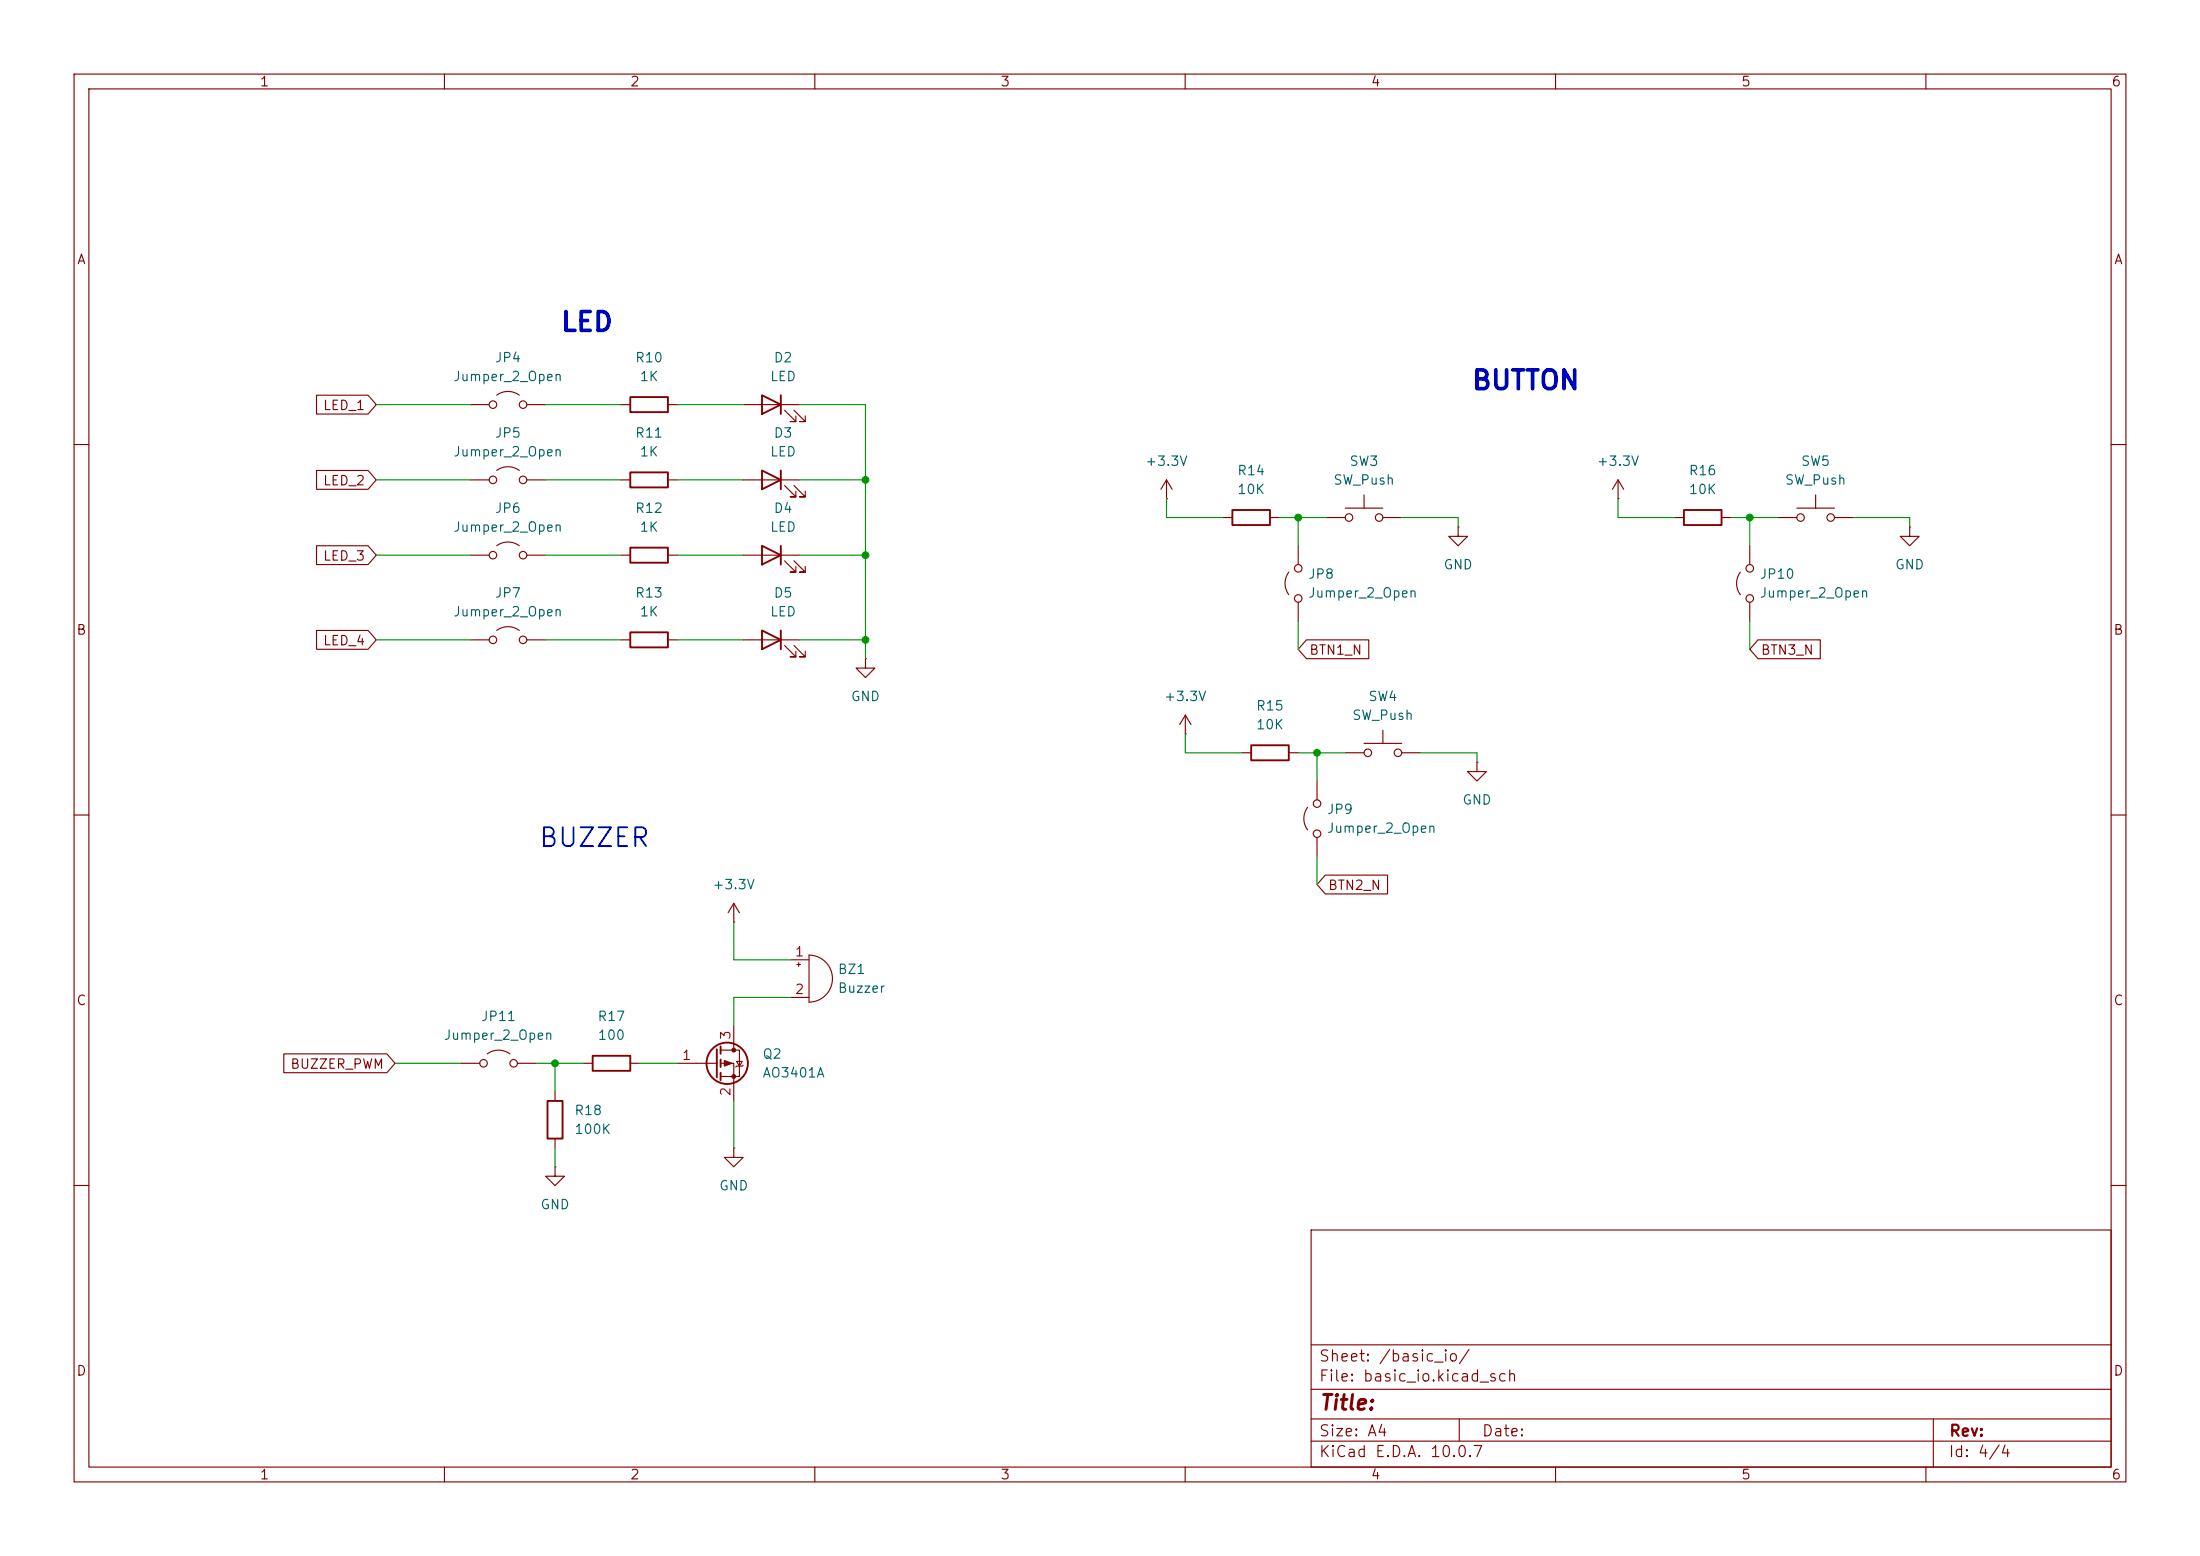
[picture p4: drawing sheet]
<svg xmlns="http://www.w3.org/2000/svg" width="297mm" height="210mm" viewBox="0 0 297 210" stroke-linecap="round" stroke-linejoin="round" font-family="sans-serif">
<g fill="none" stroke="#840000" stroke-width=".15">
<path d="M10 10h277v190h-277zM12 12h273v186h-273zM60 10v2M110 10v2M160 10v2M210 10v2M260 10v2M42.7 53.3h7l1.1 1.3-1.1 1.3h-7zM63.5 54.6h2.5M67.1 53.3a2.54 2.54 0 0 1 3 0M71.1 54.6h2.6M83.8 54.6h1.3"/>
<path d="M90.2 54.6h1.2M100.3 54.6h7.6M105.9 55.4l1.5 1.5h-.7h.7v-.8M107.2 55.4l1.5 1.5h-.8h.8v-.8M10 60h2M42.7 63.5h7l1.1 1.3-1.1 1.2h-7zM42.7 73.7h7l1.1 1.2-1.1 1.3h-7zM63.5 74.9h2.5M63.5 64.8h2.5M67.1 73.7a2.54 2.54 0 0 1 3 0M67.1 63.5a2.54 2.54 0 0 1 3 0M71.1 74.9h2.6"/>
<path d="M71.1 64.8h2.6M83.8 74.9h1.3M83.8 64.8h1.3M90.2 74.9h1.2M90.2 64.8h1.2M100.3 74.9h7.6M100.3 64.8h7.6M105.9 75.7l1.5 1.5h-.7h.7v-.7M105.9 65.5l1.5 1.6h-.7h.7v-.8M107.2 75.7l1.5 1.5h-.8h.8v-.7M107.2 65.5l1.5 1.6h-.8h.8v-.8M157.5 67.3h.1"/>
<path d="M157.5 64.8l-.8 1.2M157.5 64.8l.7 1.2M157.5 64.8v2.5M165.1 69.9h1.3M171.4 69.9h1.3M174 77.2a2.54 2.54 0 0 0 0 3.1M175.3 73.7v2.5M179.1 69.9h2.5M181.6 68.6h5.1M184.1 66.8v1.8M186.7 69.9h2.5M196.8 71.1v1.3h1.3l-1.3 1.3-1.2-1.3h1.2"/>
<path d="M196.8 71.1h.1M218.4 67.3h.1M218.4 64.8l-.7 1.2M218.4 64.8l.8 1.2M218.4 64.8v2.5M226.1 69.9h1.2M232.4 69.9h1.3M234.9 77.2a2.54 2.54 0 0 0 0 3.1M236.2 73.7v2.5M240 69.9h2.6M242.6 68.6h5M245.1 66.8v1.8"/>
<path d="M247.6 69.9h2.6M257.8 71.1v1.3h1.3l-1.3 1.3-1.3-1.3h1.3M257.8 71.1h.1M285 60h2M42.7 85.1h7l1.1 1.3-1.1 1.2h-7zM63.5 86.4h2.5M67.1 85.1a2.54 2.54 0 0 1 3 0M71.1 86.4h2.6M83.8 86.4h1.3M90.2 86.4h1.2M100.3 86.4h7.6M105.9 87.1l1.5 1.5h-.7h.7v-.7"/>
<path d="M107.2 87.1l1.5 1.5h-.8h.8v-.7M116.8 88.9v1.3h1.3l-1.3 1.2-1.2-1.2h1.2M116.8 88.9h.1M160 99.1h.1M160 96.5v2.6M160 96.5l-.7 1.3M160 96.5l.8 1.3M175.3 81.3v2.5M176.4 86.4h8.4v2.5h-8.4l-1.1-1.3zM186.7 98.6v1.7M236.2 81.3v2.5M237.3 86.4h8.4v2.5h-8.4l-1.1-1.3z"/>
<path d="M10 110h2M167.6 101.6h1.3M174 101.6h1.3M176.5 109a2.54 2.54 0 0 0 0 3M177.8 105.4v2.6M177.8 113v2.6M178.9 118.1h8.4v2.6h-8.4l-1.1-1.3zM181.6 101.6h2.5M184.1 100.3h5.1M189.2 101.6h2.6M199.4 102.9v1.2h1.3l-1.3 1.3-1.3-1.3h1.3M199.4 102.9h.1"/>
<path d="M285 110h2M99.1 124.5h.1M99.1 121.9v2.6M99.1 138.4v3.3M99.1 121.9l-.8 1.3M99.1 121.9l.7 1.3M106.7 129.5h2.5M106.7 134.6h2.5M107.6 130.2h.5M107.8 129.9v.5M109.2 128.9a3.2 3.2 0 0 1 3.2 3.2 3.2 3.2 0 0 1-3.2 3.2zM38.3 142.2h13.9l1.1 1.3-1.1 1.3h-13.9z"/>
<path d="M62.2 143.5h2.6M65.8 142.2a2.54 2.54 0 0 1 3 0M69.8 143.5h2.6M74.9 157.5v1.3h1.3l-1.3 1.2-1.2-1.2h1.2M74.9 157.5h.1M74.9 147.3v1.3M74.9 153.7v1.2M78.7 143.5h1.3M85.1 143.5h1.3M91.4 143.5h5.4M97.3 141.7h2.5v3.6h-2.5M97.3 143.5h1.8v5.1"/>
<path d="M99.1 154.9v1.3h1.2l-1.2 1.3-1.3-1.3h1.3M99.1 154.9h.1M99.4 143.3h.8l-.4 .6zM100.3 143.8l-.1 .1h-.8l-.1 .1M10 160h2M177 166h108v32h-108zM285 160h2M60 198v2M110 198v2M160 198v2M177 194.5h108M177 191.5h108"/>
<path d="M177 187.5h108M177 181.5h108M197 191.5v3M210 198v2M260 198v2M261 191.5v6.5"/>
<circle cx="66.5" cy="54.6" r=".51"/>
<circle cx="70.6" cy="54.6" r=".51"/>
<circle cx="66.5" cy="64.8" r=".51"/>
<circle cx="66.5" cy="74.9" r=".51"/>
<circle cx="70.6" cy="64.8" r=".51"/>
<circle cx="70.6" cy="74.9" r=".51"/>
<circle cx="175.3" cy="76.7" r=".51"/>
<circle cx="182.1" cy="69.9" r=".51"/>
<circle cx="186.2" cy="69.9" r=".51"/>
<circle cx="236.2" cy="76.7" r=".51"/>
<circle cx="243.1" cy="69.9" r=".51"/>
<circle cx="247.1" cy="69.9" r=".51"/>
<circle cx="66.5" cy="86.4" r=".51"/>
<circle cx="70.6" cy="86.4" r=".51"/>
<circle cx="175.3" cy="80.8" r=".51"/>
<circle cx="236.2" cy="80.8" r=".51"/>
<circle cx="177.8" cy="108.5" r=".51"/>
<circle cx="177.8" cy="112.5" r=".51"/>
<circle cx="184.7" cy="101.6" r=".51"/>
<circle cx="188.7" cy="101.6" r=".51"/>
<circle cx="65.3" cy="143.5" r=".51"/>
<circle cx="69.3" cy="143.5" r=".51"/>
</g>
<g fill="none" stroke="#840000" stroke-width=".25">
<path d="M85.1 53.6h5.1v2h-5.1zM102.9 53.3l2.5 1.3-2.5 1.3zM105.4 53.3v2.6M85.1 63.8h5.1v2h-5.1zM85.1 73.9h5.1v2h-5.1zM102.9 73.7l2.5 1.2-2.5 1.3zM102.9 63.5l2.5 1.3-2.5 1.2zM105.4 63.5v2.5M105.4 73.7v2.5M166.4 68.8h5v2.1h-5zM227.3 68.8h5.1v2.1h-5.1zM85.1 85.3h5.1v2.1h-5.1z"/>
<path d="M102.9 85.1l2.5 1.3-2.5 1.2zM105.4 85.1v2.5M168.9 100.6h5.1v2h-5.1zM73.9 148.6h2v5.1h-2zM80 142.5h5.1v2h-5.1zM96.8 141.6v3.8M97.3 141.2v1M97.3 143v1M97.3 144.8v1"/>
<circle cx="98.2" cy="143.5" r="2.79"/>
</g>
<g fill="#840000" stroke="#840000" stroke-width=".15">
<path d="M97.8 143.1l1 .4-1 .4z"/>
<circle cx="99.1" cy="141.7" r=".25"/>
<circle cx="99.1" cy="145.3" r=".25"/>
</g>
<g fill="none" stroke="#009600" stroke-width=".15">
<path d="M50.8 54.6h12.7M73.7 54.6h10.1M91.4 54.6h8.9M107.9 54.6h8.9v34.3M50.8 64.8h12.7M50.8 74.9h12.7M73.7 64.8h10.1M73.7 74.9h10.1M91.4 64.8h8.9M91.4 74.9h8.9M107.9 64.8h8.9M107.9 74.9h8.9"/>
<path d="M157.5 67.3v2.6h7.6M172.7 69.9h6.4M175.3 69.9v3.8M189.2 69.9h7.6v1.2M218.4 67.3v2.6h7.7M233.7 69.9h6.3M236.2 69.9v3.8M250.2 69.9h7.6v1.2M50.8 86.4h12.7M73.7 86.4h10.1M91.4 86.4h8.9M107.9 86.4h8.9"/>
<path d="M160 99.1v2.5h7.6M175.3 83.8v3.8M236.2 83.8v3.8M175.3 101.6h6.3M177.8 101.6v3.8M177.8 115.6v3.8M191.8 101.6h7.6v1.3M99.1 124.5v5h7.6M106.7 134.6h-7.6v3.8M53.3 143.5h8.9M72.4 143.5h6.3M74.9 143.5v3.8"/>
<path d="M74.9 154.9v2.6M86.4 143.5h5M99.1 148.6v6.3"/>
</g>
<g fill="#009600" stroke="#009600" stroke-width=".14">
<circle cx="74.9" cy="143.5" r=".46"/>
<circle cx="177.8" cy="101.6" r=".46"/>
<circle cx="175.3" cy="69.9" r=".46"/>
<circle cx="236.2" cy="69.9" r=".46"/>
<circle cx="116.8" cy="86.4" r=".46"/>
<circle cx="116.8" cy="74.9" r=".46"/>
<circle cx="116.8" cy="64.8" r=".46"/>
</g>
<g font-size="2.5" fill="#0000c2">
<text x="75.5" y="45.4">LED</text>
<text x="198.5" y="53.2">BUTTON</text>
<text x="72.6" y="115">BUZZER</text>
</g>
<text font-size="2" fill="#840000" x="178" y="190.8">Title:</text>
<g font-size="1.5" fill="#840000">
<text x="178" y="184.1">Sheet: /basic_io/</text>
<text x="178" y="186.8">File: basic_io.kicad_sch</text>
<text x="178" y="197">KiCad E.D.A. 10.0.7</text>
<text x="178" y="194.2">Size: A4</text>
<text x="200" y="194.2">Date:</text>
<text x="263" y="197">Id: 4/4</text>
<text x="263" y="194.2">Rev:</text>
</g>
<g font-size="1.3" fill="#840000">
<text x="35" y="12">1</text>
<text x="85" y="12">2</text>
<text x="135" y="12">3</text>
<text x="185" y="12">4</text>
<text x="235" y="12">5</text>
<text x="285" y="12">6</text>
<text x="10.3" y="36">A</text>
<text x="285.3" y="36">A</text>
<text x="43.5" y="55.7">LED_1</text>
<text x="43.5" y="65.8">LED_2</text>
<text x="43.5" y="76">LED_3</text>
<text x="10.2" y="86">B</text>
<text x="43.5" y="87.4">LED_4</text>
<text x="176.7" y="88.7">BTN1_N</text>
<text x="237.6" y="88.7">BTN3_N</text>
<text x="285.2" y="86">B</text>
<text x="179.2" y="120.4">BTN2_N</text>
<text x="10.2" y="136">C</text>
<text x="285.2" y="136">C</text>
<text x="39.1" y="144.6">BUZZER_PWM</text>
<text x="10.2" y="186">D</text>
<text x="285.2" y="186">D</text>
<text x="35" y="200">1</text>
<text x="85" y="200">2</text>
<text x="135" y="200">3</text>
<text x="185" y="200">4</text>
<text x="235" y="200">5</text>
<text x="285" y="200">6</text>
</g>
<g font-size="1.3" fill="#006464">
<text x="61.1" y="51.8">Jumper_2_Open</text>
<text x="66.7" y="49.2">JP4</text>
<text x="85.7" y="49.2">R10</text>
<text x="86.3" y="51.8">1K</text>
<text x="103.9" y="51.8">LED</text>
<text x="104.4" y="49.2">D2</text>
<text x="66.7" y="59.4">JP5</text>
<text x="85.7" y="59.4">R11</text>
<text x="104.4" y="59.4">D3</text>
<text x="61.1" y="61.9">Jumper_2_Open</text>
<text x="86.3" y="61.9">1K</text>
<text x="103.9" y="61.9">LED</text>
<text x="154.5" y="63.2">+3.3V</text>
<text x="166.9" y="64.5">R14</text>
<text x="179.9" y="65.7">SW_Push</text>
<text x="182.1" y="63.2">SW3</text>
<text x="215.5" y="63.2">+3.3V</text>
<text x="227.9" y="64.5">R16</text>
<text x="240.9" y="65.7">SW_Push</text>
<text x="243" y="63.2">SW5</text>
<text x="66.7" y="69.5">JP6</text>
<text x="85.7" y="69.5">R12</text>
<text x="104.4" y="69.5">D4</text>
<text x="166.9" y="67">10K</text>
<text x="227.9" y="67">10K</text>
<text x="61.1" y="72.1">Jumper_2_Open</text>
<text x="86.3" y="72.1">1K</text>
<text x="103.9" y="72.1">LED</text>
<text x="194.8" y="77.2">GND</text>
<text x="255.7" y="77.2">GND</text>
<text x="61.1" y="83.5">Jumper_2_Open</text>
<text x="66.7" y="81">JP7</text>
<text x="85.7" y="81">R13</text>
<text x="86.3" y="83.5">1K</text>
<text x="103.9" y="83.5">LED</text>
<text x="104.4" y="81">D5</text>
<text x="176.5" y="78.4">JP8</text>
<text x="176.5" y="81">Jumper_2_Open</text>
<text x="237.5" y="78.4">JP10</text>
<text x="237.5" y="81">Jumper_2_Open</text>
<text x="114.8" y="94.9">GND</text>
<text x="157.1" y="94.9">+3.3V</text>
<text x="184.6" y="94.9">SW4</text>
<text x="169.5" y="96.2">R15</text>
<text x="169.5" y="98.8">10K</text>
<text x="182.5" y="97.5">SW_Push</text>
<text x="179.1" y="110.2">JP9</text>
<text x="179.1" y="112.7">Jumper_2_Open</text>
<text x="197.3" y="108.9">GND</text>
<text x="96.1" y="120.3">+3.3V</text>
<text x="113" y="131.8">BZ1</text>
<text x="113" y="134.3">Buzzer</text>
<text x="59.8" y="140.7">Jumper_2_Open</text>
<text x="64.9" y="138.1">JP11</text>
<text x="80.6" y="138.1">R17</text>
<text x="80.6" y="140.7">100</text>
<text x="102.9" y="143.2">Q2</text>
<text x="102.9" y="145.7">AO3401A</text>
<text x="77.5" y="150.8">R18</text>
<text x="77.5" y="153.4">100K</text>
<text x="97" y="161">GND</text>
<text x="72.9" y="163.5">GND</text>
</g>
<g font-size="1.3" fill="#a90000">
<text x="107.2" y="129.4">1</text>
<text x="107.2" y="134.5">2</text>
<text x="92" y="143.4">1</text>
<text x="98.9" y="140.4" transform="rotate(-90 98.9 140.4)">3</text>
<text x="98.9" y="148.1" transform="rotate(-90 98.9 148.1)">2</text>
</g>
</svg>
